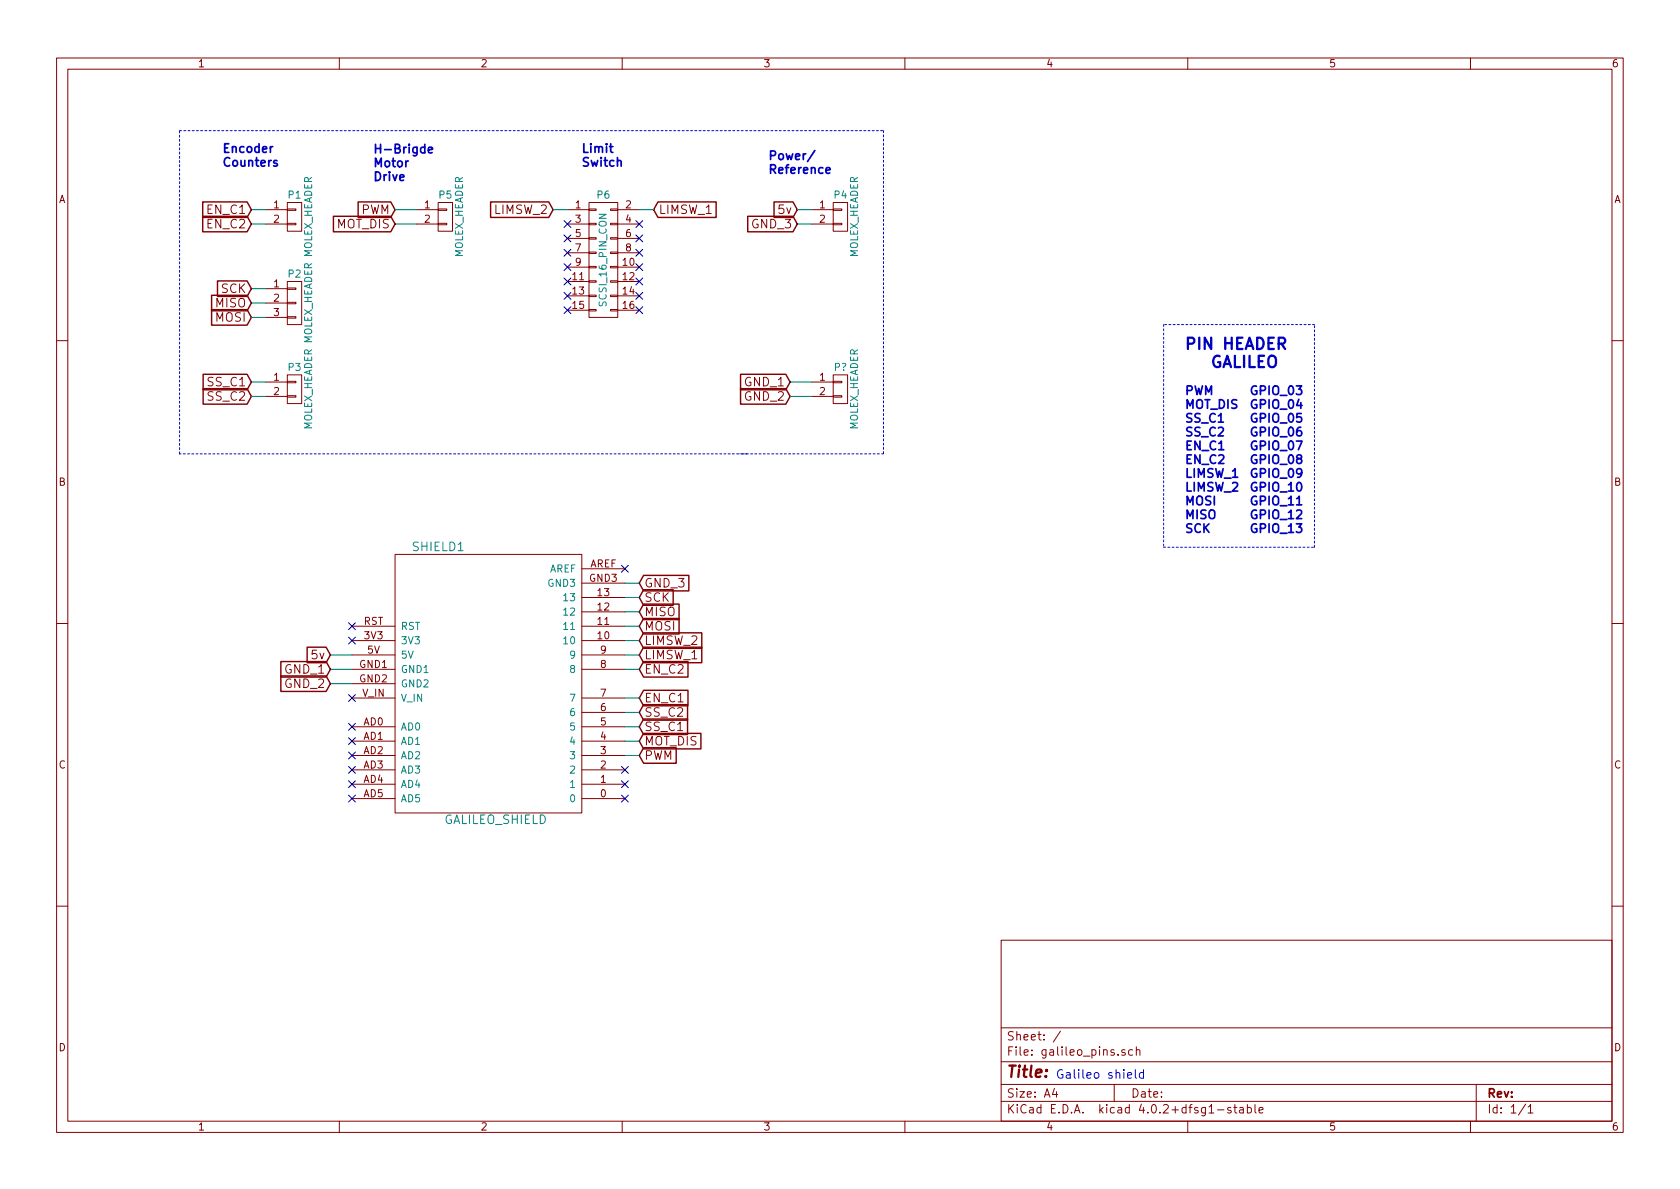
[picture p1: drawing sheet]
EESchema Schematic File Version 2
LIBS:power
LIBS:device
LIBS:transistors
LIBS:conn
LIBS:linear
LIBS:regul
LIBS:74xx
LIBS:cmos4000
LIBS:adc-dac
LIBS:memory
LIBS:xilinx
LIBS:microcontrollers
LIBS:dsp
LIBS:microchip
LIBS:analog_switches
LIBS:motorola
LIBS:texas
LIBS:intel
LIBS:audio
LIBS:interface
LIBS:digital-audio
LIBS:philips
LIBS:display
LIBS:cypress
LIBS:siliconi
LIBS:opto
LIBS:atmel
LIBS:contrib
LIBS:valves
LIBS:arduino_shields
LIBS:galileo_pins-cache
EELAYER 25 0
EELAYER END
$Descr A4 11693 8268
encoding utf-8
Sheet 1 1
Title ""
Date ""
Rev ""
Comp ""
Comment1 ""
Comment2 ""
Comment3 ""
Comment4 ""
$EndDescr
Text Notes 8250 3700 0    60   ~ 12
PWM\nMOT_DIS\nSS_C1\nSS_C2\nEN_C1\nEN_C2\nLIMSW_1\nLIMSW_2\nMOSI\nMISO\nSCK
Text Notes 8700 3700 0    60   ~ 12
GPIO_03\nGPIO_04\nGPIO_05\nGPIO_06\nGPIO_07\nGPIO_08\nGPIO_09\nGPIO_10\nGPIO_11\nGPIO_12\nGPIO_13	
Text Notes 8250 2550 0    79   ~ 16
PIN HEADER\n   GALILEO
$Comp
L ARDUINO_SHIELD SHIELD1
U 1 1
P 3400 4750
F 0 "SHIELD1" H 3050 5700 60  0000 C CNN
F 1 "GALILEO_SHIELD" H 3450 3800 60  0000 C CNN
F 2 "" H 3400 4750 60  0000 C CNN
F 3 "" H 3400 4750 60  0000 C CNN
	1    3400 4750
	1    0    0    -1  
$EndComp
Text GLabel 4450 5250 2    60   Input ~ 0
PWM
Text GLabel 4450 5150 2    60   Input ~ 0
MOT_DIS
Text GLabel 4450 5050 2    60   Input ~ 0
SS_C1
Text GLabel 4450 4950 2    60   Input ~ 0
SS_C2
Text GLabel 4450 4850 2    60   Input ~ 0
EN_C1
Text GLabel 4450 4650 2    60   Input ~ 0
EN_C2
Text GLabel 4450 4550 2    60   Input ~ 0
LIMSW_1
Text GLabel 4450 4450 2    60   Input ~ 0
LIMSW_2
Text GLabel 4450 4350 2    60   Input ~ 0
MOSI
Text GLabel 4450 4250 2    60   Input ~ 0
MISO
Text GLabel 4450 4150 2    60   Input ~ 0
SCK
$Comp
L CONN_01X03 P2
U 1 1
P 2050 2100
F 0 "P2" H 2050 2300 50  0000 C CNN
F 1 "MOLEX_HEADER" V 2150 2100 50  0000 C CNN
F 2 "" H 2050 2100 50  0000 C CNN
F 3 "" H 2050 2100 50  0000 C CNN
	1    2050 2100
	1    0    0    -1  
$EndComp
$Comp
L CONN_01X02 P1
U 1 1
P 2050 1500
F 0 "P1" H 2050 1650 50  0000 C CNN
F 1 "MOLEX_HEADER" V 2150 1500 50  0000 C CNN
F 2 "" H 2050 1500 50  0000 C CNN
F 3 "" H 2050 1500 50  0000 C CNN
	1    2050 1500
	1    0    0    -1  
$EndComp
$Comp
L CONN_01X02 P3
U 1 1
P 2050 2700
F 0 "P3" H 2050 2850 50  0000 C CNN
F 1 "MOLEX_HEADER" V 2150 2700 50  0000 C CNN
F 2 "" H 2050 2700 50  0000 C CNN
F 3 "" H 2050 2700 50  0000 C CNN
	1    2050 2700
	1    0    0    -1  
$EndComp
$Comp
L CONN_01X02 P5
U 1 1
P 3100 1500
F 0 "P5" H 3100 1650 50  0000 C CNN
F 1 "MOLEX_HEADER" V 3200 1500 50  0000 C CNN
F 2 "" H 3100 1500 50  0000 C CNN
F 3 "" H 3100 1500 50  0000 C CNN
	1    3100 1500
	1    0    0    -1  
$EndComp
$Comp
L CONN_02X08 P6
U 1 1
P 4200 1800
F 0 "P6" H 4200 2250 50  0000 C CNN
F 1 "SCSI_16_PIN_CON" V 4200 1800 50  0000 C CNN
F 2 "" H 4200 600 50  0000 C CNN
F 3 "" H 4200 600 50  0000 C CNN
	1    4200 1800
	1    0    0    -1  
$EndComp
Text GLabel 2750 1450 0    60   Input ~ 0
PWM
Text GLabel 2750 1550 0    60   Input ~ 0
MOT_DIS
Text GLabel 1750 2650 0    60   Input ~ 0
SS_C1
Text GLabel 1750 2750 0    60   Input ~ 0
SS_C2
Text GLabel 1750 1450 0    60   Input ~ 0
EN_C1
Text GLabel 1750 1550 0    60   Input ~ 0
EN_C2
Text GLabel 4550 1450 2    60   Input ~ 0
LIMSW_1
Text GLabel 3850 1450 0    60   Input ~ 0
LIMSW_2
Text GLabel 1750 2200 0    60   Input ~ 0
MOSI
Text GLabel 1750 2100 0    60   Input ~ 0
MISO
Text GLabel 1750 2000 0    60   Input ~ 0
SCK
NoConn ~ 4450 1550
NoConn ~ 4450 1650
NoConn ~ 4450 1750
NoConn ~ 4450 1850
NoConn ~ 4450 1950
NoConn ~ 4450 2050
NoConn ~ 4450 2150
NoConn ~ 3950 2150
NoConn ~ 3950 2050
NoConn ~ 3950 1950
NoConn ~ 3950 1850
NoConn ~ 3950 1750
NoConn ~ 3950 1650
NoConn ~ 3950 1550
NoConn ~ 2450 5550
NoConn ~ 2450 5450
NoConn ~ 2450 5350
NoConn ~ 2450 5250
NoConn ~ 2450 5150
NoConn ~ 2450 5050
NoConn ~ 2450 4850
NoConn ~ 2450 4450
NoConn ~ 2450 4350
NoConn ~ 4350 5350
NoConn ~ 4350 5450
NoConn ~ 4350 5550
$Comp
L CONN_01X02 P4
U 1 1
P 5850 1500
F 0 "P4" H 5850 1650 50  0000 C CNN
F 1 "MOLEX_HEADER" V 5950 1500 50  0000 C CNN
F 2 "" H 5850 1500 50  0000 C CNN
F 3 "" H 5850 1500 50  0000 C CNN
	1    5850 1500
	1    0    0    -1  
$EndComp
Text GLabel 2300 4650 0    60   Input ~ 0
GND_1
Text GLabel 2300 4750 0    60   Input ~ 0
GND_2
Text GLabel 5550 1450 0    60   Input ~ 0
5v
Text GLabel 5550 1550 0    60   Input ~ 0
GND_3
Wire Notes Line
	8100 2250 8100 3800
Wire Notes Line
	9150 3800 9150 2250
Wire Notes Line
	9150 2250 8100 2250
Wire Notes Line
	8100 3800 9150 3800
Wire Wire Line
	4450 5250 4350 5250
Wire Wire Line
	4350 5150 4450 5150
Wire Wire Line
	4450 5050 4350 5050
Wire Wire Line
	4350 4950 4450 4950
Wire Wire Line
	4450 4850 4350 4850
Wire Wire Line
	4350 4650 4450 4650
Wire Wire Line
	4450 4550 4350 4550
Wire Wire Line
	4350 4450 4450 4450
Wire Wire Line
	4450 4350 4350 4350
Wire Wire Line
	4350 4250 4450 4250
Wire Wire Line
	4450 4150 4350 4150
Wire Wire Line
	3950 1450 3850 1450
Wire Wire Line
	4550 1450 4450 1450
Wire Wire Line
	1850 2650 1750 2650
Wire Wire Line
	1750 2750 1850 2750
Wire Wire Line
	1850 1550 1750 1550
Wire Wire Line
	1750 1450 1850 1450
Wire Wire Line
	1850 2200 1750 2200
Wire Wire Line
	1750 2100 1850 2100
Wire Wire Line
	1850 2000 1750 2000
Wire Wire Line
	2900 1450 2750 1450
Wire Wire Line
	2900 1550 2750 1550
Wire Wire Line
	2450 4650 2300 4650
Wire Wire Line
	2450 4750 2300 4750
Wire Wire Line
	5650 1550 5550 1550
Wire Wire Line
	5550 1450 5650 1450
Text Notes 1550 1150 0    60   ~ 12
Encoder\nCounters
Text Notes 2600 1250 0    60   ~ 12
H-Brigde\nMotor\nDrive
Text Notes 4050 1150 0    60   ~ 12
Limit\nSwitch
Wire Notes Line
	1250 900  6150 900 
Wire Notes Line
	5200 3150 1250 3150
Wire Notes Line
	1250 3150 1250 900 
Text Notes 7350 7500 0    60   ~ 0
Galileo shield
NoConn ~ 4350 3950
Text GLabel 2300 4550 0    60   Input ~ 0
5v
Wire Wire Line
	2450 4550 2300 4550
Text GLabel 4450 4050 2    60   Input ~ 0
GND_3
Wire Wire Line
	4450 4050 4350 4050
$Comp
L CONN_01X02 P?
U 1 1
P 5850 2700
F 0 "P?" H 5850 2850 50  0000 C CNN
F 1 "MOLEX_HEADER" V 5950 2700 50  0000 C CNN
F 2 "" H 5850 2700 50  0000 C CNN
F 3 "" H 5850 2700 50  0000 C CNN
	1    5850 2700
	1    0    0    -1  
$EndComp
Text GLabel 5500 2650 0    60   Input ~ 0
GND_1
Text GLabel 5500 2750 0    60   Input ~ 0
GND_2
Wire Wire Line
	5650 2650 5500 2650
Wire Wire Line
	5500 2750 5650 2750
Wire Notes Line
	6150 900  6150 3150
Wire Notes Line
	6150 3150 5150 3150
Text Notes 5350 1200 0    60   ~ 12
Power/\nReference
$EndSCHEMATC
